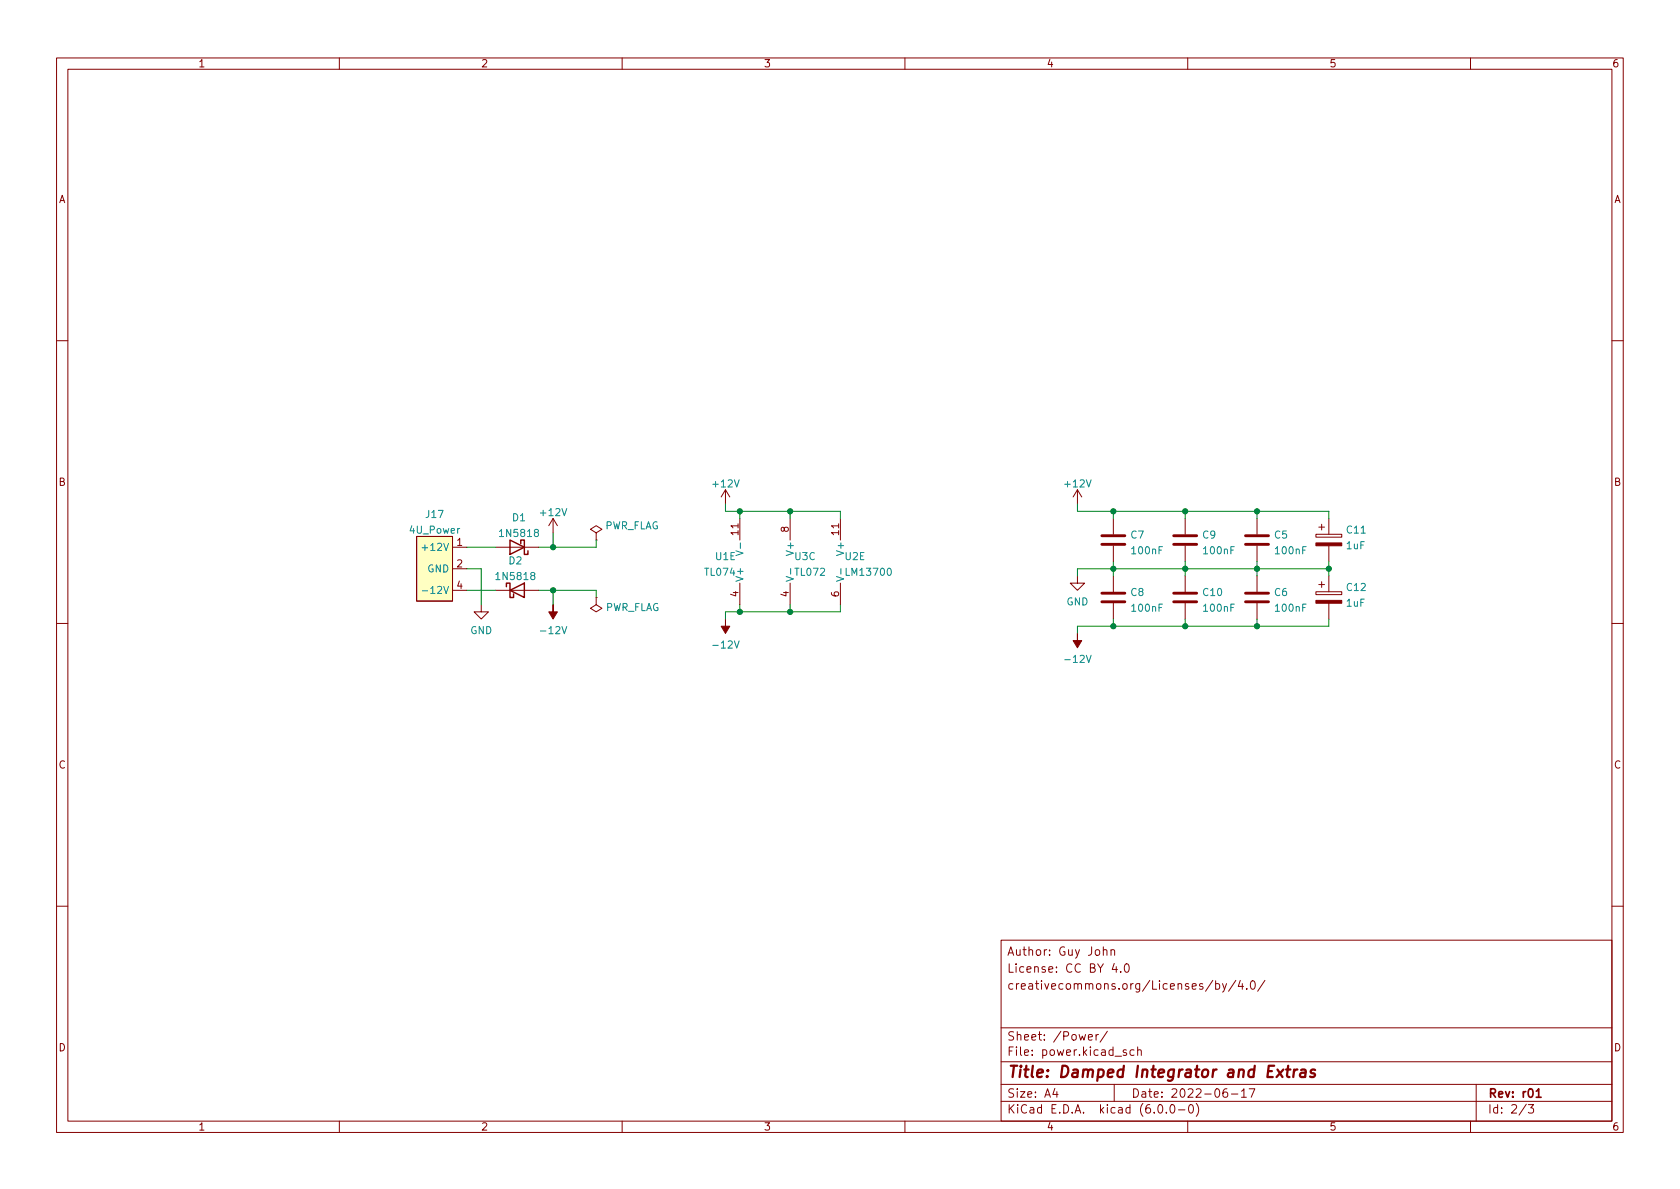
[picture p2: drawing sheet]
<svg xmlns="http://www.w3.org/2000/svg" width="297mm" height="210mm" viewBox="0 0 297 210" stroke-linecap="round" stroke-linejoin="round" font-family="sans-serif">
<g fill="none" stroke="#840000" stroke-width=".18">
<path d="M10 10.2h277v190.1h-277zM12 12.2h273v186.1h-273zM60 10.2v2M110 10.2v2M160 10.2v2M210 10.2v2M260 10.2v2M10 60.2h2M285 60.2h2M73.7 94.9h6.3v11.4h-6.3zM80 96.8h2.5M87.6 96.8h7.6"/>
<path d="M97.8 91.7l-.8 1.3M97.8 91.7v2.5M97.8 91.7l.8 1.3M105.4 94.2l1-.6-1-.6-1 .6 1 .6v1.3M105.4 95.5h.1M128.3 86.6l-.8 1.3M128.3 86.6v2.5M128.3 86.6l.7 1.3M130.8 91.7v3.8M139.7 91.7v3.8M148.6 91.7v3.8M190.5 86.6l-.8 1.3"/>
<path d="M190.5 86.6v2.5M190.5 86.6l.8 1.3M196.8 91.7v2.8M196.8 96.5v2.8M209.5 91.7v2.8M209.5 96.5v2.8M222.2 91.7v2.8M222.2 96.5v2.8M232.7 94.5h4.5v.5h-4.5zM233.2 93.2h1M233.7 92.7v1M234.9 91.7v2.8"/>
<path d="M234.9 96.5v2.8M10 110.2h2M80 104.4h2.5M80 100.6h2.5M85.1 106.9v1.3h1.3l-1.3 1.3-1.3-1.3h1.3M87.6 104.4h7.6M105.4 105.7v1.2l1 .7-1 .6-1-.6 1-.7M105.4 105.7h.1M130.8 103.1v3.8M139.7 103.1v3.8M148.6 103.1v3.8M190.5 101.8v1.3h1.3l-1.3 1.3-1.3-1.3h1.3"/>
<path d="M196.8 101.8v2.8M196.8 106.7v2.8M209.5 101.8v2.8M209.5 106.7v2.8M222.2 101.8v2.8M222.2 106.7v2.8M232.7 104.6h4.5v.6h-4.5zM233.2 103.4h1M233.7 102.9v1M234.9 101.8v2.8M234.9 106.7v2.8M285 110.2h2"/>
<path d="M10 160.2h2M177 166.3h108v32h-108zM195.1 168.1l.2-.2 .3 .1 .1 .9M195.1 167.4v1.5M196.4 168.1l.2-.2 .4 .1 .1 .9M196.4 167.9v1M197 170.4l-.4 1h1M197.4 170.9v1M198.1 171.8v.1M198.9 170.6l.2-.2a.81 .81 0 0 1 .6 .7 .81 .81 0 0 1-.3 .8h-.1a.81 .81 0 0 1-.4-1.3zM214.4 173.4l-1.3 1.9M214.9 174l.5-.1 .2 .3v.4l-.1 .3h-.6"/>
<path d="M214.9 173.4v1.5M216.1 173.9l.4 1M216.9 173.9l-.5 1.4-.3 .1M218.5 173.4l-1.3 1.9M219.3 173.4l-.4 1h1M219.6 173.9v1M220.4 174.8v.1M221.2 173.6l.2-.2a.81 .81 0 0 1 .6 .7 .81 .81 0 0 1-.3 .8h-.1a.81 .81 0 0 1-.4-1.3zM223.6 173.4l-1.2 1.9M285 160.2h2M60 198.3v2M110 198.3v2"/>
<path d="M160 198.3v2M177 194.8h108M177 191.8h108M177 187.8h108M177 181.8h108M186.5 192.5l-.4 1h1M186.9 193v1M192.4 183.4l.7-.1v-.3l-.5-.1-.2 .2 .1 .8h.6M193.8 182.9v1M194.2 182.9l-.3 .1-.1 .2M195.8 182.4l-1.3 1.9M197 191.8v3"/>
<path d="M199.1 185.7l-.3-.1-.2 .2v.3l.5 .1v.4h-.5M200.5 185.7l-.4-.1-.3 .3v.4l.1 .3h.6M201.1 185.8l.3-.2 .3 .1 .1 .9M201.1 185.1v1.5M204.9 195.4l.2-.1a.81 .81 0 0 1 .6 .7 .81 .81 0 0 1-.3 .8h-.2a.81 .81 0 0 1-.6-.6 .81 .81 0 0 1 .3-.8zM206.2 196.7v.1M207.1 195.4l.1-.1a.81 .81 0 0 1 .6 .7 .81 .81 0 0 1-.3 .8h-.1a.81 .81 0 0 1-.6-.6 .81 .81 0 0 1 .3-.8zM208.4 196.3h1.1M210 198.3v2M210.4 195.4l.1-.1a.81 .81 0 0 1 .6 .7 .81 .81 0 0 1-.3 .8h-.2a.81 .81 0 0 1-.5-.6 .81 .81 0 0 1 .3-.8zM211.5 195.1a1.72 1.72 0 0 1 0 2.3M216.9 192.5a.59 .59 0 0 0-.7 .7v.5l.2 .3h.4l.2-.1 .1-.5-.2-.2-.4-.1-.3 .3"/>
<path d="M217.7 193.5h1.2M219.5 193l.4-.5v1.5M219.5 194h.9M220.9 192.5h1l-.7 1.5M260 198.3v2M261 191.8v6.5M269.9 195.3l-1.3 1.9M270.2 195.3h1l-.6 .6 .5 .1v.7l-.2 .1h-.5l-.2-.1"/>
</g>
<path d="M271.6 193l.5-.5v1.5M271.6 194h.9" fill="none" stroke="#840000" stroke-width=".3"/>
<path d="M225.9 189.1l.9 1.4M226.9 189.1l-1.2 1.4M227.4 189.1h.8M227.8 188.5l-.3 1.7 .1 .2 .4 .1M228.8 189.1l-.1 1.4M229.4 189.1l-.4 .1-.2 .3M230 189.2l.3-.1 .5 .1v1.3M230.9 189.6l-.7 .1a.4 .4 0 0 0-.4 .3 .4 .4 0 0 0 .3 .5l.7-.1M232.5 189.2a.49 .49 0 0 0-.8 .3l.1 .2 .6 .2 .1 .2-.1 .3-.2 .1-.6-.1" fill="none" stroke="#840000" stroke-width=".4"/>
<path d="M90.2 95.5l2.5 1.3-2.5 1.2zM92.1 96.1v-.6h.6v2.5h.6v-.6M89.5 103.8v-.7h.7v2.6h.6v-.7M90.2 104.4l2.5-1.3v2.6z" fill="none" stroke="#840000" stroke-width=".25"/>
<path d="M74.6 96.9h1M130.1 97.4l1.3 .4-1.3 .4M130.9 96v1M74.6 104.5h1M139 101.9l1.3 .5-1.3 .4M139.8 100.6v.9M147.9 101.9l1.3 .5-1.3 .4M148.7 100.6v.9" fill="none" stroke="#008484" stroke-width=".18"/>
<path d="M73.7 94.9h6.3v11.4h-6.3z" fill="#ffffc2" stroke="#ffffc2" stroke-width=".18"/>
<g fill="#840000" stroke="#840000" stroke-width=".18">
<path d="M128.3 109.5v1.2h.7l-.7 1.3-.8-1.3h.8z"/>
<path d="M97.8 106.9v1.3h.8l-.8 1.3-.8-1.3h.8z"/>
<path d="M190.5 112v1.3h.8l-.8 1.2-.8-1.2h.8z"/>
<path d="M232.7 96h4.5v.5h-4.5z"/>
<path d="M232.7 106.2h4.5v.5h-4.5z"/>
</g>
<path d="M194.8 96.3h4.1M194.8 94.7h4.1M207.5 96.3h4.1M207.5 94.7h4.1M220.2 96.3h4.1M220.2 94.7h4.1M194.8 106.4h4.1M194.8 104.9h4.1M207.5 106.4h4.1M207.5 104.9h4.1M220.2 106.4h4.1M220.2 104.9h4.1" fill="none" stroke="#840000" stroke-width=".51"/>
<g fill="none" stroke="#008400" stroke-width=".18">
<path d="M82.5 96.8h5.1M97.8 94.2v2.6M105.4 95.5v1.3h-10.2M128.3 89.1v1.3h20.3v1.3M130.8 90.4v1.3M139.7 90.4v1.3M190.5 89.1v1.3h44.4v1.3M196.8 90.4v1.3M196.8 99.3v2.5M209.5 90.4v1.3M209.5 99.3v2.5M222.2 90.4v1.3"/>
<path d="M222.2 99.3v2.5M234.9 99.3v2.5M82.5 100.6h2.6v6.3M82.5 104.4h5.1M95.2 104.4h10.2v1.3M97.8 104.4v2.5M130.8 106.9v1.3M139.7 106.9v1.3M148.6 106.9v1.3h-20.3v1.3M196.8 109.5v1.2M209.5 109.5v1.2M222.2 109.5v1.2"/>
<path d="M234.9 109.5v1.2h-44.4v1.3M234.9 100.6h-44.4v1.2"/>
</g>
<g fill="#008400" stroke="#008400" stroke-width=".18">
<circle cx="139.7" cy="90.4" r=".46"/>
<circle cx="139.7" cy="108.2" r=".46"/>
<circle cx="196.8" cy="100.6" r=".46"/>
<circle cx="196.8" cy="90.4" r=".46"/>
<circle cx="130.8" cy="90.4" r=".46"/>
<circle cx="222.2" cy="90.4" r=".46"/>
<circle cx="209.5" cy="110.7" r=".46"/>
<circle cx="222.2" cy="110.7" r=".46"/>
<circle cx="234.9" cy="100.6" r=".46"/>
<circle cx="196.8" cy="110.7" r=".46"/>
<circle cx="209.5" cy="100.6" r=".46"/>
<circle cx="209.5" cy="90.4" r=".46"/>
<circle cx="222.2" cy="100.6" r=".46"/>
<circle cx="97.8" cy="104.4" r=".46"/>
<circle cx="130.8" cy="108.2" r=".46"/>
<circle cx="97.8" cy="96.8" r=".46"/>
</g>
<text font-size="2.8" fill="#840000" x="178" y="190.6">Title: Damped Integrator and Extras</text>
<g font-size="2.1" fill="#840000">
<text x="178" y="172">License: CC BY 4.0</text>
<text x="178" y="169">Author: Guy John</text>
<text x="178" y="175">creativecommons.org/Licenses/by/4.0/</text>
<text x="178" y="184">Sheet: /Power/</text>
<text x="178" y="186.7">File: power.kicad_sch</text>
<text x="178" y="196.9">KiCad E.D.A. kicad (6.0.0-0)</text>
<text x="178" y="194.1">Size: A4</text>
<text x="200" y="194.1">Date: 2022-06-17</text>
<text x="263" y="194.1">Rev: r01</text>
<text x="263" y="196.9">Id: 2/3</text>
</g>
<g font-size="1.8" fill="#840000">
<text x="35" y="11.9">1</text>
<text x="85" y="11.9">2</text>
<text x="135" y="11.9">3</text>
<text x="185" y="11.9">4</text>
<text x="235" y="11.9">5</text>
<text x="285" y="11.9">6</text>
<text x="10.3" y="35.9">A</text>
<text x="285.3" y="35.9">A</text>
<text x="10.3" y="85.9">B</text>
<text x="285.3" y="85.9">B</text>
<text x="130.6" y="94.6" transform="rotate(-90 130.6 94.6)">11</text>
<text x="139.4" y="94.1" transform="rotate(-90 139.4 94.1)">8</text>
<text x="148.3" y="94.6" transform="rotate(-90 148.3 94.6)">11</text>
<text x="80.8" y="96.5">1</text>
<text x="80.8" y="100.3">2</text>
<text x="80.8" y="104.1">4</text>
<text x="130.6" y="105.5" transform="rotate(-90 130.6 105.5)">4</text>
<text x="139.4" y="105.5" transform="rotate(-90 139.4 105.5)">4</text>
<text x="148.3" y="105.5" transform="rotate(-90 148.3 105.5)">6</text>
<text x="10.3" y="135.9">C</text>
<text x="285.3" y="135.9">C</text>
<text x="10.3" y="185.9">D</text>
<text x="285.3" y="185.9">D</text>
<text x="35" y="199.9">1</text>
<text x="85" y="199.9">2</text>
<text x="135" y="199.9">3</text>
<text x="185" y="199.9">4</text>
<text x="235" y="199.9">5</text>
<text x="285" y="199.9">6</text>
</g>
<g font-size="1.8" fill="#008484">
<text x="126.2" y="86.2">+12V</text>
<text x="188.4" y="86.2">+12V</text>
<text x="72.6" y="94.4">4U_Power</text>
<text x="75.4" y="91.6">J17</text>
<text x="88.7" y="94.9">1N5818</text>
<text x="90.6" y="92.2">D1</text>
<text x="95.7" y="91.3">+12V</text>
<text x="106.8" y="93.6">PWR_FLAG</text>
<text x="200" y="95.2">C7</text>
<text x="212.7" y="95.2">C9</text>
<text x="225.4" y="95.2">C5</text>
<text x="238.2" y="94.3">C11</text>
<text x="75.3" y="97.4">+12V</text>
<text x="75.6" y="101.2">GND</text>
<text x="90" y="99.8">D2</text>
<text x="124.7" y="101.8">TL074</text>
<text x="126.5" y="99">U1E</text>
<text x="140.3" y="97.8" transform="rotate(-90 140.3 97.8)">V+</text>
<text x="140.6" y="99">U3C</text>
<text x="140.7" y="101.8">TL072</text>
<text x="149.2" y="97.8" transform="rotate(-90 149.2 97.8)">V+</text>
<text x="149.4" y="99">U2E</text>
<text x="149.8" y="101.8">LM13700</text>
<text x="200.2" y="98">100nF</text>
<text x="212.9" y="98">100nF</text>
<text x="225.6" y="98">100nF</text>
<text x="238.1" y="97.1">1uF</text>
<text x="75.8" y="105">-12V</text>
<text x="88" y="102.6">1N5818</text>
<text x="131.4" y="103" transform="rotate(-90 131.4 103)">V+</text>
<text x="188.5" y="107">GND</text>
<text x="200" y="105.4">C8</text>
<text x="212.8" y="105.4">C10</text>
<text x="225.4" y="105.4">C6</text>
<text x="238.1" y="107.3">1uF</text>
<text x="238.2" y="104.5">C12</text>
<text x="83.1" y="112.1">GND</text>
<text x="95.9" y="112.1">-12V</text>
<text x="106.9" y="108">PWR_FLAG</text>
<text x="200.2" y="108.2">100nF</text>
<text x="212.9" y="108.2">100nF</text>
<text x="225.6" y="108.2">100nF</text>
<text x="126.4" y="114.7">-12V</text>
<text x="188.6" y="117.2">-12V</text>
</g>
</svg>
